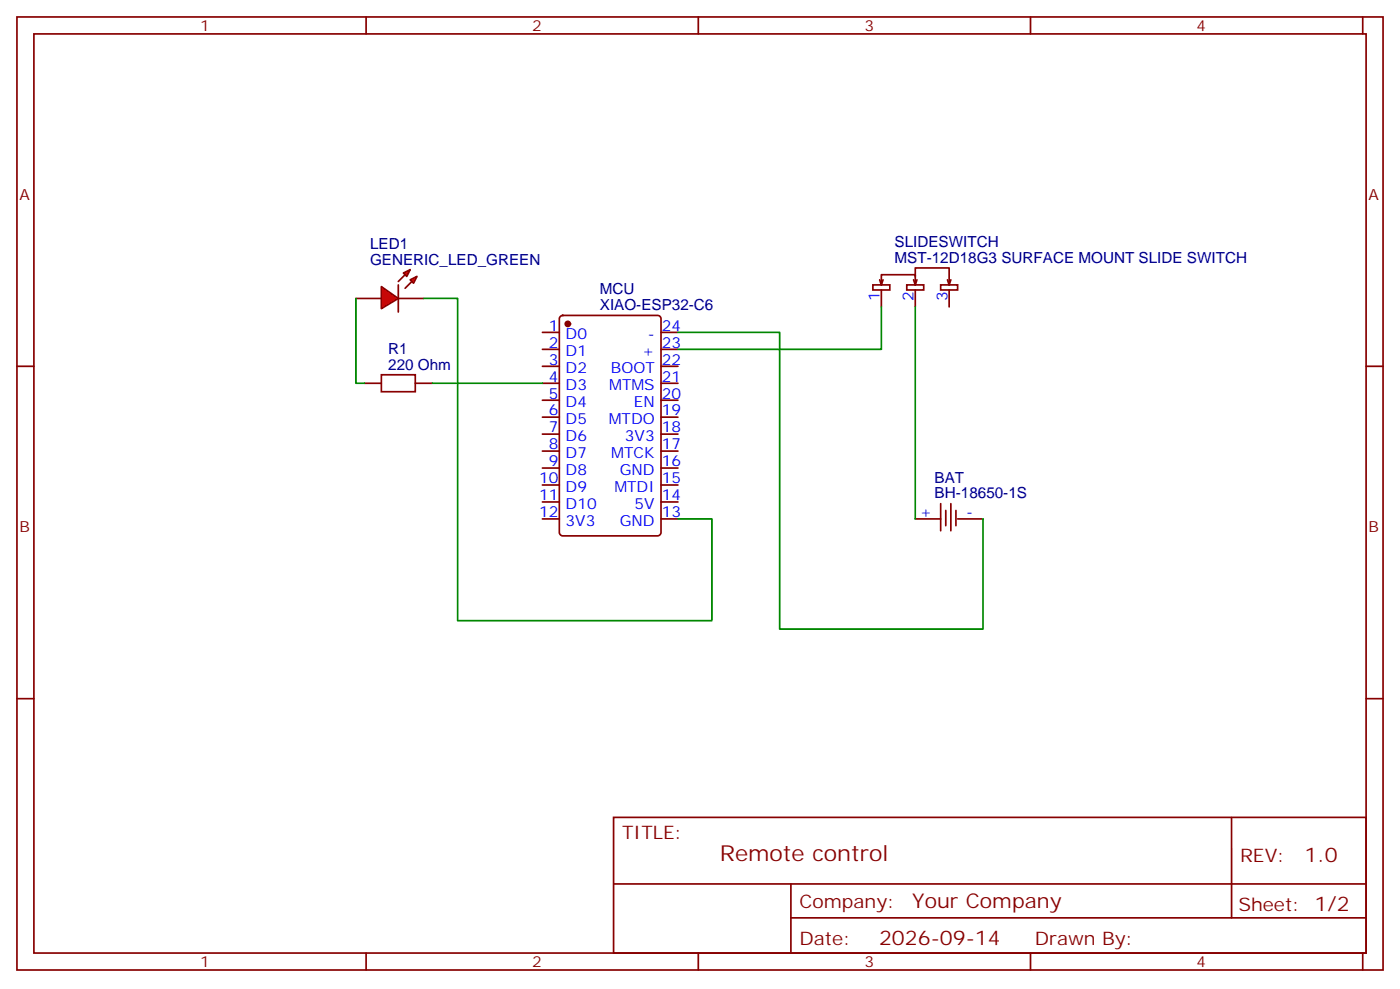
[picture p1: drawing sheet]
<svg xmlns="http://www.w3.org/2000/svg" width="291mm" height="206mm" viewBox="0 0 291 206" stroke-linecap="round" stroke-linejoin="round" font-family="sans-serif">
<g fill="none" stroke="#870000" stroke-width=".35">
<path d="M3.5 3.5h284.4v198.3h-284.4zM7.1 7.1h277.2v191.2h-277.2zM76.2 3.5v3.6M145.3 3.5v3.6M214.5 3.5v3.6M283.6 3.5v3.6M181.7 59.3h3.5v1h-3.5zM183.1 58.2l.3 1.1M183.4 59.3v-2.1h7.1v2.1M183.8 58.2l-.4 1.1M188.7 59.3h3.6v1h-3.6zM190.1 58.2l.4 1.1"/>
<path d="M190.5 57.5v-1.8h7.1v3.6M190.9 58.2l-.4 1.1M195.8 59.3h3.5v1h-3.5zM197.2 58.2l.4 1.1M197.9 58.2l-.3 1.1M3.5 76.2h3.6M112.9 76.2h3.5M112.9 69.1h3.5M112.9 72.7h3.5M112.9 79.7h3.5M116.7 65.8l.4-.2h19.8a.71 .71 0 0 1 .7 .7v44.5a.76 .76 0 0 1-.7 .7h-19.8a.76 .76 0 0 1-.7-.7v-44.5zM137.6 76.2h3.5"/>
<path d="M137.6 69.1h3.5M137.6 72.7h3.5M137.6 79.7h3.5M183.4 60.3v3.6M190.5 60.3v3.6M197.6 60.3v3.6M284.3 76.2h3.6M112.9 83.3h3.5M112.9 86.8h3.5M112.9 90.3h3.5M112.9 93.8h3.5M112.9 97.4h3.5"/>
<path d="M137.6 83.3h3.5M137.6 86.8h3.5M137.6 90.3h3.5M137.6 93.8h3.5M137.6 97.4h3.5M112.9 100.9h3.5M112.9 104.4h3.5M112.9 107.9h3.5M137.6 100.9h3.5M137.6 104.4h3.5M137.6 107.9h3.5M190.5 107.9h5.3"/>
<path d="M195.8 104.8v5.6M196.8 106.2v3.2M197.9 104.8v5.6M199 106.2v3.2M199.3 107.9h5.3M3.5 145.3h3.6M284.3 145.3h3.6M127.7 170h156.6v28.3h-156.6zM256.3 170.1v20.8M76.2 198.3v3.5M127.7 183.9h156.5M145.3 198.3v3.5"/>
<path d="M164.6 190.9h119.6M164.6 183.9v14.1M214.5 198.3v3.5M283.6 198.3v3.5"/>
</g>
<circle cx="118.2" cy="67.4" r=".53" fill="#870000" stroke="#870000" stroke-width=".35"/>
<path d="M141.1 69.1h21.2v61.8h42.3v-23M183.4 63.9v8.8h-42.3M190.5 63.9v44" fill="none" stroke="#008700" stroke-width=".35"/>
<g fill="#f00" stroke="#870000" stroke-width=".35">
<path d="M79.4 59.6l3.5 2.5-3.5 2.1z"/>
<path d="M82.9 59.3v5.6z"/>
</g>
<g fill="#870000" stroke="#870000" stroke-width=".35">
<path d="M82.9 58.6l1.4-1.4z"/>
<path d="M84.3 60l1.4-1.4z"/>
</g>
<g fill="#f00" stroke="#870000" stroke-width=".35">
<path d="M84 56.8l1.4-.7-.7 1.4z"/>
<path d="M85.4 58.2l1.4-.7-.7 1.4z"/>
</g>
<path d="M74.1 62.1h5.3M75.8 79.7h3.6M82.9 62.1h5.3M86.4 79.7h3.6" fill="none" stroke="#870000" stroke-width=".35"/>
<path d="M74.1 62.1v17.6h1.7M88.2 62.1h7v67h53v-21.2h-7.1M90 79.7h22.9" fill="none" stroke="#008700" stroke-width=".35"/>
<path d="M79.4 78h7v3.5h-7z" fill="none" stroke="#a10000" stroke-width=".35"/>
<text font-size="4.6" fill="#800" x="149.8" y="179.1">Remote control</text>
<g font-size="4.2" fill="#800">
<text x="271.5" y="179.3">1.0</text>
<text x="189.9" y="188.9">Your Company</text>
<text x="183" y="196.7">2026-09-14</text>
</g>
<g font-size="3.9" fill="#800">
<text x="129.5" y="174.6">TITLE:</text>
<text x="258.1" y="179.3">REV:</text>
<text x="166.4" y="188.8">Company:</text>
<text x="257.7" y="189.4">Sheet: 1/2</text>
<text x="166.4" y="196.5">Date:</text>
<text x="215.4" y="196.6">Drawn By:</text>
</g>
<g font-size="3.2" fill="#800">
<text x="41.6" y="6.5">1</text>
<text x="110.8" y="6.5">2</text>
<text x="179.9" y="6.5">3</text>
<text x="249.1" y="6.5">4</text>
<text x="4.1" y="41.6">A</text>
<text x="284.9" y="41.6">A</text>
<text x="4.1" y="110.8">B</text>
<text x="284.9" y="110.8">B</text>
<text x="41.6" y="201.3">1</text>
<text x="110.8" y="201.3">2</text>
<text x="179.9" y="201.3">3</text>
<text x="249.1" y="201.3">4</text>
</g>
<g font-size="3.2" fill="#000080">
<text x="77" y="51.8">LED1</text>
<text x="186.2" y="51.5">SLIDESWITCH</text>
<text x="77" y="55">GENERIC_LED_GREEN</text>
<text x="186.2" y="54.7">MST-12D18G3 SURFACE MOUNT SLIDE SWITCH</text>
<text x="124.8" y="64.6">XIAO-ESP32-C6</text>
<text x="124.8" y="61.3">MCU</text>
<text x="80.8" y="76.9">220 Ohm</text>
<text x="80.8" y="73.7">R1</text>
<text x="194.5" y="100.4">BAT</text>
<text x="194.5" y="103.6">BH-18650-1S</text>
</g>
<g font-size="3.2" fill="#00f">
<text x="183.1" y="62.5" transform="rotate(-90 183.1 62.5)">1</text>
<text x="190.1" y="62.5" transform="rotate(-90 190.1 62.5)">2</text>
<text x="197.2" y="62.5" transform="rotate(-90 197.2 62.5)">3</text>
<text x="114.2" y="68.8">1</text>
<text x="117.7" y="70.6">D0</text>
<text x="134.8" y="70.6">-</text>
<text x="137.8" y="68.8">24</text>
<text x="114.2" y="72.3">2</text>
<text x="114.2" y="75.8">3</text>
<text x="117.7" y="74.1">D1</text>
<text x="117.7" y="77.6">D2</text>
<text x="127.2" y="77.6">BOOT</text>
<text x="133.7" y="74.1">+</text>
<text x="137.8" y="75.8">22</text>
<text x="137.8" y="72.3">23</text>
<text x="114.2" y="79.4">4</text>
<text x="114.2" y="82.9">5</text>
<text x="117.7" y="81.1">D3</text>
<text x="126.8" y="81.1">MTMS</text>
<text x="137.8" y="82.9">20</text>
<text x="137.8" y="79.4">21</text>
<text x="114.2" y="86.4">6</text>
<text x="114.2" y="90">7</text>
<text x="117.7" y="84.7">D4</text>
<text x="117.7" y="88.2">D5</text>
<text x="126.7" y="88.2">MTDO</text>
<text x="131.9" y="84.7">EN</text>
<text x="137.8" y="90">18</text>
<text x="137.8" y="86.4">19</text>
<text x="114.2" y="93.5">8</text>
<text x="117.7" y="91.7">D6</text>
<text x="117.7" y="95.2">D7</text>
<text x="127.2" y="95.2">MTCK</text>
<text x="130.1" y="91.7">3V3</text>
<text x="137.8" y="93.5">17</text>
<text x="112.2" y="100.5">10</text>
<text x="114.2" y="97">9</text>
<text x="117.7" y="98.8">D8</text>
<text x="129" y="98.8">GND</text>
<text x="137.8" y="100.5">15</text>
<text x="137.8" y="97">16</text>
<text x="112.2" y="104.1">11</text>
<text x="112.2" y="107.6">12</text>
<text x="117.7" y="102.3">D9</text>
<text x="117.7" y="105.8">D10</text>
<text x="127.9" y="102.3">MTDI</text>
<text x="132.1" y="105.8">5V</text>
<text x="137.8" y="107.6">13</text>
<text x="137.8" y="104.1">14</text>
<text x="191.4" y="107.6">+</text>
<text x="201.1" y="107.6">-</text>
<text x="117.7" y="109.4">3V3</text>
<text x="129" y="109.4">GND</text>
</g>
</svg>
